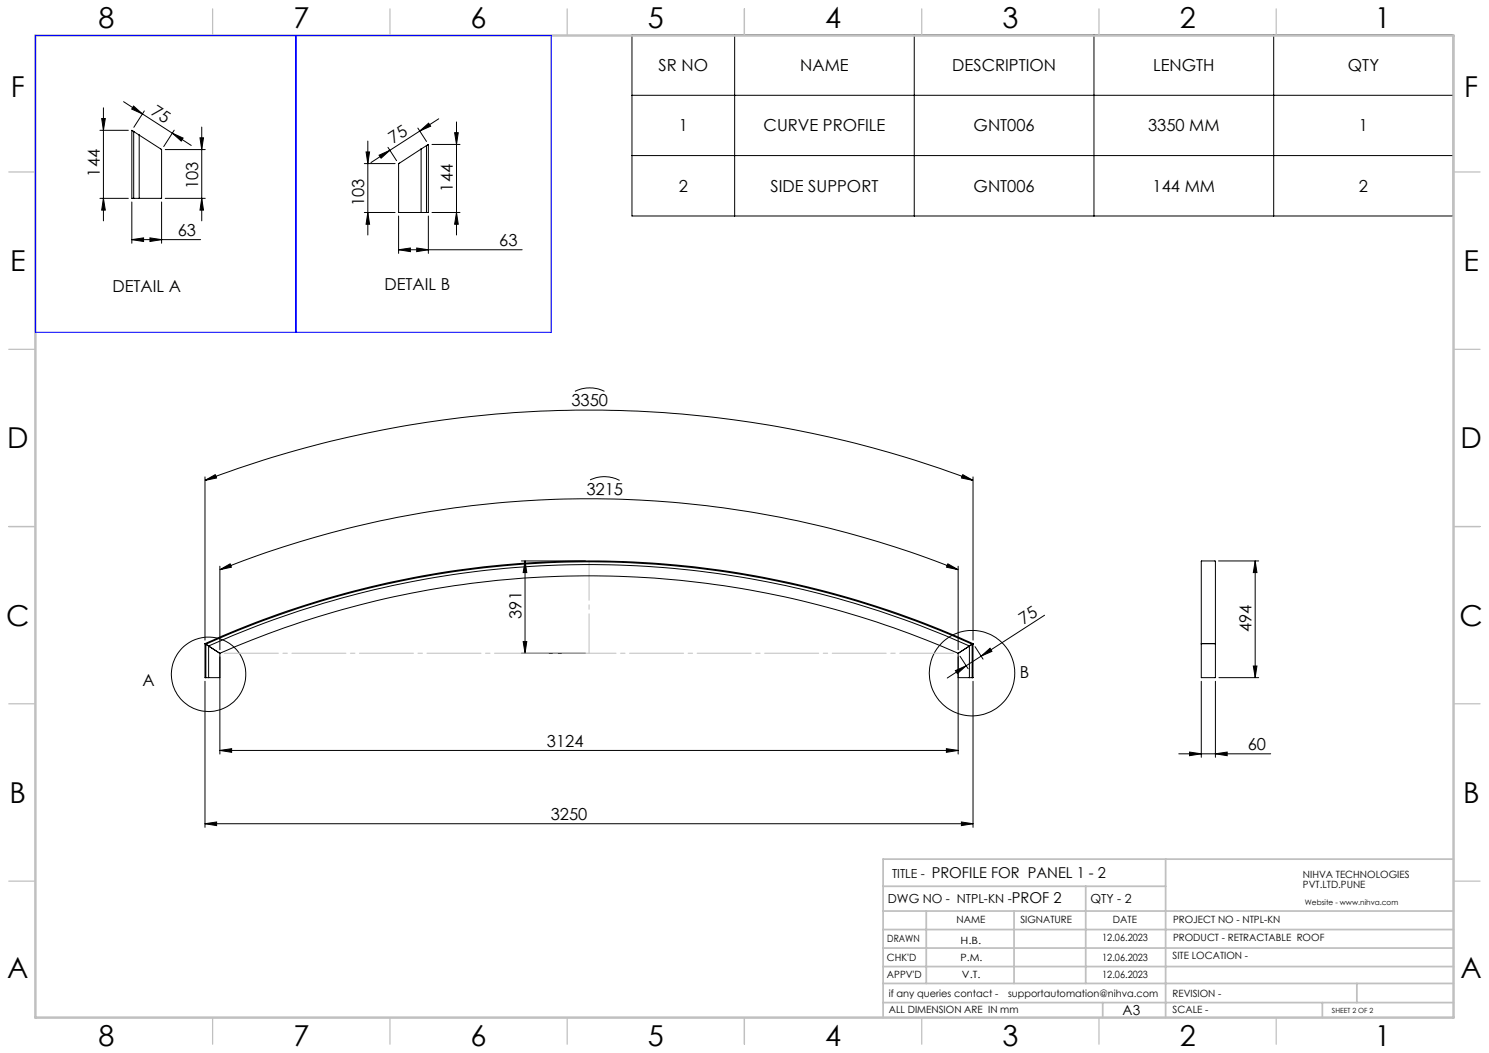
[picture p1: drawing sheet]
<svg xmlns="http://www.w3.org/2000/svg" width="420mm" height="297mm" viewBox="0 0 420 297" stroke-linecap="round" stroke-linejoin="round" font-family="sans-serif">
<g fill="none" stroke="#000" stroke-width=".28">
<path d="M178.3 9.8h231.6v51.1h-231.6zM207.2 9.8v51.1M257.9 9.8v51.1M308.6 9.8v51.1M359.3 9.8v51.1M28.2 36.8h8M28.7 33.4h1l-.5 3.4zM29.2 30.4v31.9M34.9 28.7l5.3 3.4M37.7 29.9l2.5 2.2-3.1-1.3zM37.7 37.1l-.5-.3v19.1h.5M37.7 37.1l7.9 5.1v13.7h-7.9"/>
<path d="M37.7 37.1v18.8M39.3 38.1v17.8M40.2 32.1l8.4 5.5M40.7 31.3l-3 4.6M48.6 37.6l5.3 3.4M48.6 37.6l3 1.3-.5 .9zM49.1 36.7l-2.9 4.6M56.4 38.9h1l-.5 3.3zM56.9 35.8v26.5M103.8 39.8v26.5M117.9 36.1l2.4 3.8M118.4 37l2.5-2.3 .6 .9z"/>
<path d="M123.8 33.5l-13.8 8.9M128.2 37.4h1.1l-.5 3.3zM128.8 34.4v31.9M178.3 26.9h231.6M28.2 55.9h8M29.2 55.9l.5 3.4h-1zM37.2 57v11.6M39.3 55.9h.1M45.6 57v11.6M46.6 55.9h11.3M46.6 42.2h11.3M56.9 55.9l.5 3.4h-1z"/>
<path d="M102.8 46.1h8.6M102.8 59.9h8.6M103.3 42.9h.9l-.4 3.2zM103.8 59.9l.4 3.3h-.9zM106.9 43.8l3.1-1.4-2.5 2.2zM109.4 41.6l2.5 3.7M110 42.4l-5.4 3.5M118.8 42l-6.4 4.1v13.8h6.4M118.8 59.9h1.5M118.8 42v17.9M120.3 41.1l.5-.4v19.2h-.5M120.3 41.1l-1.5 .9"/>
<path d="M120.3 41.1v18.8M121.8 59.9h8M121.8 40.7h8M128.8 59.9l.5 3.3h-1.1zM178.3 43.9h231.6M37.2 67.6l3.3-.5v1zM37.2 67.6h19.4M42.3 67.1l3.3 .5-3.3 .5zM112.4 70.4l3.3-.4v1zM112.4 60.9v10.6M112.4 70.4h34.9M117.5 70l3.3 .4-3.3 .6z"/>
<path d="M120.8 60.9v10.6M162.2 110.4a9.3 9.3 0 0 1 8.3 0M57.8 135.5l2.9-1.6 .4 .9zM57.8 135.5a305.8 305.8 0 0 1 216.7 0M57.8 134.5v46M166.4 135.4a9.3 9.3 0 0 1 8.4 .1M271.6 133.9l2.9 1.6-3.3-.7zM274.5 134.5v46M62 159.7v23.6M147.1 158.2h18M148.1 158.2l.5 3.3h-1zM148.1 158.2v26.1"/>
<path d="M267.4 159l2.9 1.7-3.3-.7zM270.3 159.7v23.6M343.7 158.2h11.3M354 158.2l.5 3.3h-1zM354 158.2v32.9M62 160.7l2.9-1.7 .4 1zM62 160.7a281 281 0 0 1 208.3 0M294.6 173.5l-17.8 11.6M57.8 181.5l.1 .1M57.8 181.5v9.6h4.2M57.8 181.5a263.2 263.2 0 0 1 216.7 0M57.8 192.2v41.2"/>
<path d="M57.9 181.6l.1 .1M58 181.7h.1M58.1 181.7h.1M58.1 181.7v9.4M58.1 181.7a262.8 262.8 0 0 1 216.1 0M58.1 181.7l.7 .5M58.8 182.2h.1M58.8 182.2l.1 8.9M58.8 182.2a262.1 262.1 0 0 1 214.6 0M58.9 182.2l3 2M61.9 184.2l.1 .1M62 184.3a259.1 259.1 0 0 1 208.3 0"/>
<path d="M62 184.3v28.4M147.1 184.3h18M147.6 181h1l-.5 3.3zM269.5 189.2l3-1.4-2.4 2.2zM270.3 184.3v28.4M270.4 184.2l-.1 .1M270.8 185.1l2.3 3.5M272.5 187.8l-5.3 3.4M273.4 182.2l-3 2M273.4 182.2h.1M273.4 182.2v8.9M274.2 181.7h.1"/>
<path d="M274.2 191.1h.1M274.2 181.7l-.8 .5M274.2 181.7v9.4M274.4 181.6l-.2 .1M274.5 181.5l-.1 .1M274.5 181.5v9.6h-4.2M274.5 192.2v41.2M275 182.4l2.3 3.5M276.8 185.1l-4.3 2.7M276.8 185.1l2.5-2.3 .5 .9zM338.8 181.6l.1-23.4 3.9 .1v23.3M338.8 181.6v9.5h4v-9.5"/>
<path d="M338.8 192.2v21.4M342.7 181.5l.1 .1M342.7 181.5l-3.9 .1M342.8 192.2v21.4M343.8 191.1h11.2M353.5 187.9h1l-.5 3.2zM62 211.7l3.3-.5v1zM62 211.7h208.3M266.9 211.2l3.4 .5-3.4 .5zM332.5 212.6h25.9M335.5 212.1l3.3 .5-3.3 .5zM342.8 212.6l3.3-.5v1z"/>
<path d="M57.8 232.3l3.3-.5v1.1zM57.8 232.3h216.7M271.2 231.8l3.3 .5-3.3 .6z"/>
<circle cx="58.8" cy="190.2" r="10.5"/>
<circle cx="274.2" cy="189.9" r="12.1"/>
</g>
<path d="M62 184.2h208.3" fill="none" stroke="#c0c0c0" stroke-width=".28" stroke-dasharray="15.2 1.3 1.3 1.3" stroke-dashoffset="-1.2"/>
<path d="M166.2 184.2v-26" fill="none" stroke="#c0c0c0" stroke-width=".28" stroke-dasharray="15.2 1.3 1.3 1.3" stroke-dashoffset="4.1"/>
<g fill="none" stroke="#c0c0c0" stroke-width=".35">
<path d="M60 2.5v7.5M110 2.5v7.5M160 2.5v7.5M210 2.5v7.5M260 2.5v7.5M310 2.5v7.5M360 2.5v7.5M2.5 48.5h7.5M410 48.5h7.5M2.5 98.5h7.5M410 98.5h7.5M2.5 148.5h7.5"/>
<path d="M410 148.5h7.5M2.5 198.5h7.5M410 198.5h7.5M2.5 248.5h7.5M410 248.5h7.5M60 287v7.5M110 287v7.5M160 287v7.5M210 287v7.5M260 287v7.5M310 287v7.5M360 287v7.5"/>
</g>
<g fill="none" stroke="#c0c0c0" stroke-width=".5">
<path d="M249.1 257h160.9M249.1 250h79.7M261.3 257v20.4M286 257v20.4M306.2 250v27.4M328.8 242.3v44.7M410 242.3h-160.9v44.7M249.1 272.6h160.9M249.1 267.4h160.9M249.1 262.2h160.9M249.1 277.4h160.9M382.7 277.4v5.4"/>
<path d="M249.1 282.8h160.9M311 282.8v4.2M373 282.8v4.2"/>
</g>
<path d="M10 10h400v277h-400z" fill="none" stroke="#c0c0c0" stroke-width=".7"/>
<path d="M10 10h145.5v83.7h-145.5zM83.5 10v83.7" fill="none" stroke="#00f" stroke-width=".28"/>
<g fill="#000">
<path d="M37.7 29.9l2.5 2.2-3.1-1.3zM48.6 37.6l3 1.3-.5 .9z"/>
<path d="M103.3 42.9h.9l-.4 3.2zM103.8 59.9l.4 3.3h-.9zM128.2 37.4h1.1l-.5 3.3zM128.8 59.9l.5 3.3h-1.1z"/>
<path d="M271.6 133.9l2.9 1.6-3.3-.7zM57.8 135.5l2.9-1.6 .4 .9z"/>
<path d="M267.4 159l2.9 1.7-3.3-.7zM62 160.7l2.9-1.7 .4 1z"/>
<path d="M147.6 181h1l-.5 3.3zM148.1 158.2l.5 3.3h-1z"/>
<path d="M269.5 189.2l3-1.4-2.4 2.2zM276.8 185.1l2.5-2.3 .5 .9zM106.9 43.8l3.1-1.4-2.5 2.2zM118.4 37l2.5-2.3 .6 .9z"/>
<path d="M353.5 187.9h1l-.5 3.2zM354 158.2l.5 3.3h-1zM56.9 55.9l.5 3.4h-1zM56.4 38.9h1l-.5 3.3zM29.2 55.9l.5 3.4h-1zM28.7 33.4h1l-.5 3.4z"/>
<path d="M62 211.7l3.3-.5v1zM266.9 211.2l3.4 .5-3.4 .5z"/>
<path d="M342.8 212.6l3.3-.5v1zM335.5 212.1l3.3 .5-3.3 .5z"/>
<path d="M57.8 232.3l3.3-.5v1.1zM271.2 231.8l3.3 .5-3.3 .6zM37.2 67.6l3.3-.5v1zM42.3 67.1l3.3 .5-3.3 .5zM112.4 70.4l3.3-.4v1zM117.5 70l3.3 .4-3.3 .6z"/>
</g>
<g font-size="8.1">
<text x="27.8" y="8">8</text>
<text x="82.8" y="8">7</text>
<text x="132.8" y="8">6</text>
<text x="182.8" y="8">5</text>
<text x="232.8" y="8">4</text>
<text x="282.8" y="8">3</text>
<text x="332.8" y="8">2</text>
<text x="387.8" y="8">1</text>
<text x="3" y="27.2">F</text>
<text x="413" y="27.2">F</text>
<text x="2.8" y="76.5">E</text>
<text x="412.8" y="76.5">E</text>
<text x="2" y="126.5">D</text>
<text x="412" y="126.5">D</text>
<text x="1.7" y="176.5">C</text>
<text x="411.7" y="176.5">C</text>
<text x="2.7" y="226.5">B</text>
<text x="412.7" y="226.5">B</text>
<text x="2" y="275.7">A</text>
<text x="412" y="275.7">A</text>
<text x="27.8" y="295">8</text>
<text x="82.8" y="295">7</text>
<text x="132.8" y="295">6</text>
<text x="182.8" y="295">5</text>
<text x="232.8" y="295">4</text>
<text x="282.8" y="295">3</text>
<text x="332.8" y="295">2</text>
<text x="387.8" y="295">1</text>
</g>
<g font-size="4.7">
<text x="185.8" y="20">SR NO</text>
<text x="225.7" y="20">NAME</text>
<text x="268.6" y="20">DESCRIPTION</text>
<text x="325.3" y="20">LENGTH</text>
<text x="380.2" y="20">QTY</text>
<text x="42.3" y="32.3" transform="rotate(33 42.3 32.3)">75</text>
<text x="110.9" y="40.6" transform="rotate(-33 110.9 40.6)">75</text>
<text x="191.5" y="37">1</text>
<text x="215.4" y="37">CURVE PROFILE</text>
<text x="274.6" y="37">GNT006</text>
<text x="323.8" y="37">3350 MM</text>
<text x="383.3" y="37">1</text>
<text x="28.2" y="49.8" transform="rotate(-90 28.2 49.8)">144</text>
<text x="55.9" y="53.3" transform="rotate(-90 55.9 53.3)">103</text>
<text x="102.8" y="58.1" transform="rotate(-90 102.8 58.1)">103</text>
<text x="127.8" y="54.1" transform="rotate(-90 127.8 54.1)">144</text>
<text x="191.5" y="54.1">2</text>
<text x="217.4" y="54.1">SIDE SUPPORT</text>
<text x="274.6" y="54.1">GNT006</text>
<text x="325.1" y="54.1">144 MM</text>
<text x="383.3" y="54.1">2</text>
<text x="50.1" y="66.6">63</text>
<text x="140.8" y="69.4">63</text>
<text x="31.7" y="82.3">DETAIL A</text>
<text x="108.4" y="81.7">DETAIL B</text>
<text x="161.2" y="114.6">3350</text>
<text x="165.4" y="139.6" transform="rotate(1 165.4 139.6)">3215</text>
<text x="147.1" y="174.5" transform="rotate(-90 147.1 174.5)">391</text>
<text x="288.7" y="176.2" transform="rotate(-33 288.7 176.2)">75</text>
<text x="353" y="178.2" transform="rotate(-90 353 178.2)">494</text>
<text x="287.6" y="191.2">B</text>
<text x="40.2" y="193.4">A</text>
<text x="154.3" y="210.6">3124</text>
<text x="352" y="211.6">60</text>
<text x="155.3" y="231.3">3250</text>
</g>
<g font-size="4.2">
<text x="262.8" y="247.5">PROFILE FOR PANEL 1 - 2</text>
<text x="285.4" y="254.7">PROF 2</text>
</g>
<text font-size="3.9" x="316.7" y="286.4">A3</text>
<g font-size="3.5">
<text x="251.6" y="247.6">TITLE -</text>
<text x="250.4" y="254.8">DWG NO - NTPL-KN -</text>
<text x="307.6" y="254.8">QTY - 2</text>
</g>
<g font-size="2.8">
<text x="367.5" y="247.7">NIHVA TECHNOLOGIES</text>
<text x="367.5" y="250.5">PVT.LTD.PUNE</text>
<text x="269.8" y="260.4">NAME</text>
<text x="287.8" y="260.4">SIGNATURE</text>
<text x="313.9" y="260.5">DATE</text>
<text x="330.9" y="260.5">PROJECT NO - NTPL-KN</text>
<text x="250.3" y="265.7">DRAWN</text>
<text x="270.9" y="266.1">H.B.</text>
<text x="310.9" y="265.5">12.06.2023</text>
<text x="330.9" y="265.5">PRODUCT - RETRACTABLE ROOF</text>
<text x="250.2" y="271.1">CHK'D</text>
<text x="250.2" y="275.8">APPV'D</text>
<text x="270.9" y="271.1">P.M.</text>
<text x="271.3" y="275.8">V.T.</text>
<text x="310.9" y="271.1">12.06.2023</text>
<text x="310.9" y="275.8">12.06.2023</text>
<text x="330.7" y="270.6">SITE LOCATION -</text>
<text x="250.7" y="281.1">if any queries contact -</text>
<text x="284.3" y="281.1">supportautomation@nihva.com</text>
<text x="330.7" y="281.1">REVISION -</text>
<text x="250.7" y="285.6">ALL DIMENSION ARE IN mm</text>
<text x="330.7" y="285.6">SCALE -</text>
</g>
<text font-size="2.1" x="368.1" y="255.1">Website - www.nihva.com</text>
<text font-size="2" x="375.7" y="285.6">SHEET 2 OF 2</text>
</svg>
